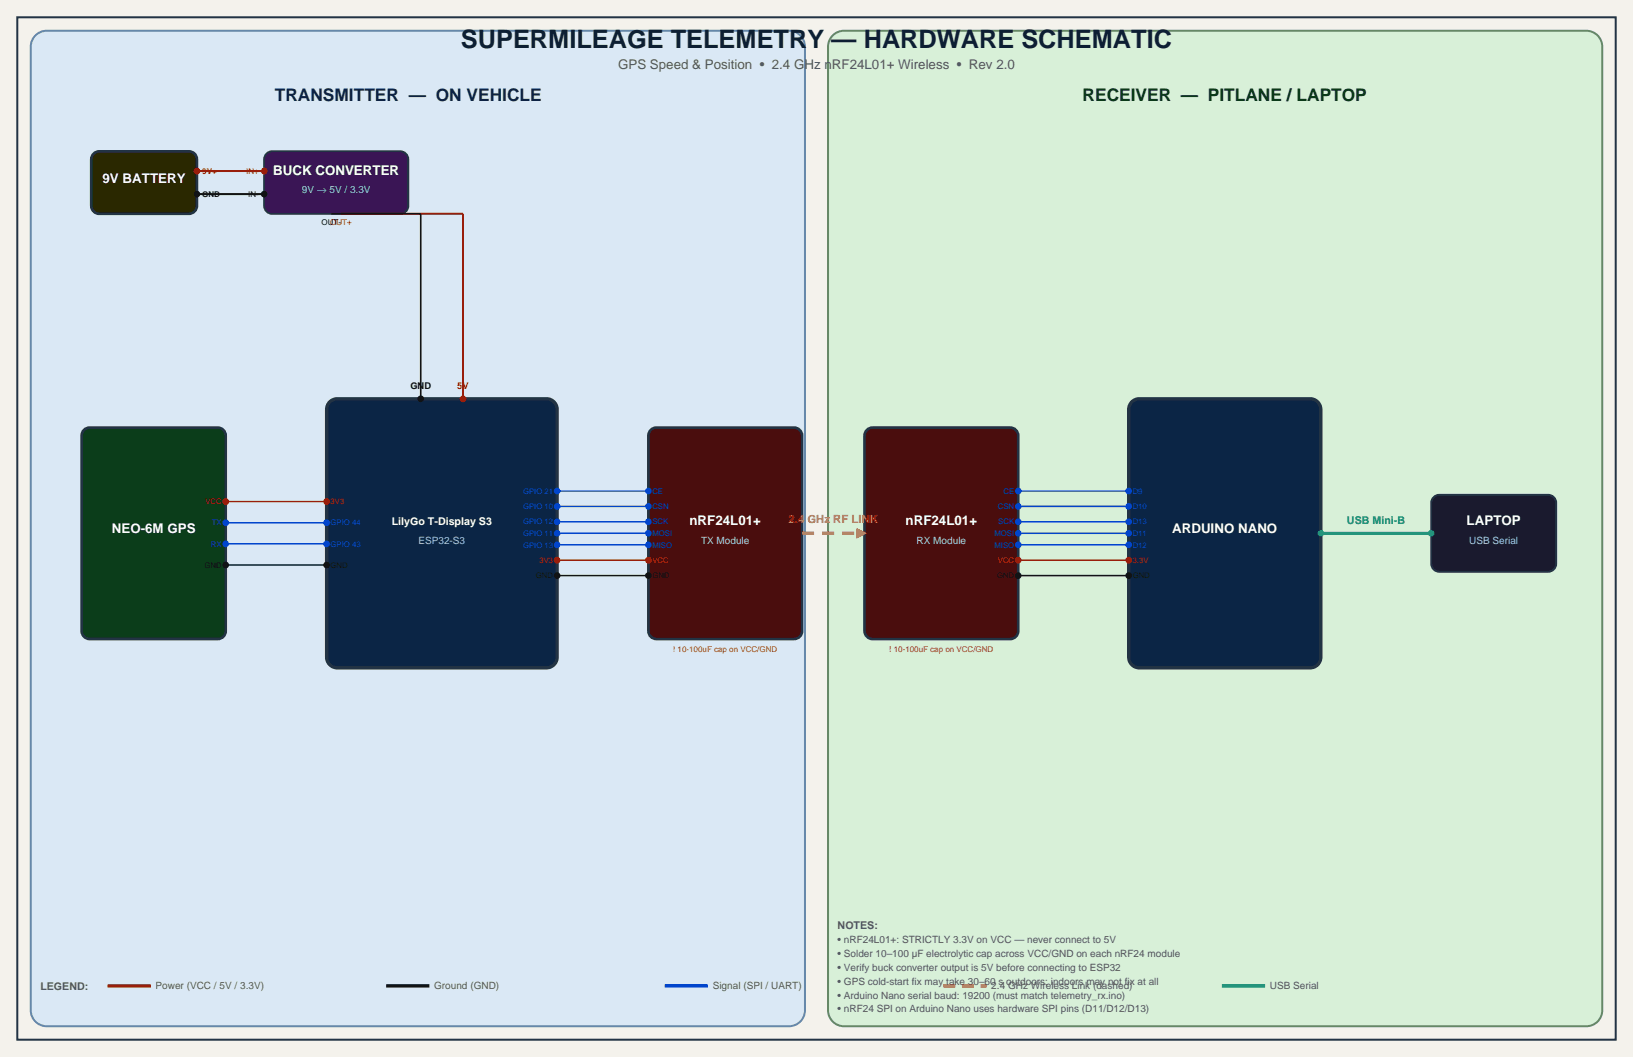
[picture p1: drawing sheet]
<svg xmlns="http://www.w3.org/2000/svg" width="432mm" height="279mm" viewBox="0 0 432 279" stroke-linecap="round" stroke-linejoin="round" font-family="sans-serif">
<path d="M0 0h431.8v279.4h-431.8z" fill-rule="evenodd" fill="#f4f2ec"/>
<path d="M9.1 9.6a4.2 4.2 0 0 1 3.3-1.5h196.2a4.2 4.2 0 0 1 4.3 4.3v254.6a4.2 4.2 0 0 1-4.3 4.3h-196.2a4.2 4.2 0 0 1-4.3-4.3v-254.6a4.2 4.2 0 0 1 1-2.8z" fill-rule="evenodd" fill="#dae8f5" stroke="#68a" stroke-width=".53"/>
<path d="M219.9 9.6a4.2 4.2 0 0 1 3.3-1.5h196.2a4.2 4.2 0 0 1 4.3 4.3v254.6a4.2 4.2 0 0 1-4.3 4.3h-196.2a4.2 4.2 0 0 1-4.3-4.3v-254.6a4.2 4.2 0 0 1 1-2.8z" fill-rule="evenodd" fill="#d8f0d8" stroke="#686" stroke-width=".53"/>
<path d="M24.7 40.6l1-.5 .5-.1h23.8a2.12 2.12 0 0 1 2.1 2.1v12.3a2.12 2.12 0 0 1-2.1 2.1h-23.8a2.12 2.12 0 0 1-2.1-2.1v-12.3l.1-.5z" fill-rule="evenodd" fill="#2a2800" stroke="#234" stroke-width=".71" stroke-linecap="butt"/>
<path d="M70.5 40.6l.9-.5 .6-.1h33.8a2.12 2.12 0 0 1 2.1 2.1v12.3a2.12 2.12 0 0 1-2.1 2.1h-33.8a2.12 2.12 0 0 1-2.2-2.1v-12.3l.1-.5z" fill-rule="evenodd" fill="#3a1555" stroke="#234" stroke-width=".53"/>
<path d="M87.4 106l1.1-.5 .7-.1h55.3a2.82 2.82 0 0 1 2.8 2.8v65.5a2.82 2.82 0 0 1-2.8 2.8h-55.3a2.82 2.82 0 0 1-2.8-2.8v-65.5a2.82 2.82 0 0 1 1-2.2z" fill-rule="evenodd" fill="#0b2545" stroke="#234" stroke-width=".88" stroke-linecap="butt"/>
<path d="M22.2 113.6l.9-.5 .6-.1h33.9a2.12 2.12 0 0 1 2.1 2.1v51.7a2.12 2.12 0 0 1-2.1 2.1h-33.9a2.12 2.12 0 0 1-2.1-2.1v-51.7l.1-.5z" fill-rule="evenodd" fill="#0b3d1a" stroke="#234" stroke-width=".71" stroke-linecap="butt"/>
<g fill="#4a0d0d" stroke="#234" stroke-width=".71" stroke-linecap="butt">
<path d="M172.1 113.6l.9-.5 .6-.1h36.4a2.12 2.12 0 0 1 2.1 2.1v51.7a2.12 2.12 0 0 1-2.1 2.1h-36.4a2.12 2.12 0 0 1-2.2-2.1v-51.7l.1-.5z" fill-rule="evenodd"/>
<path d="M229.2 113.6l1-.5 .5-.1h36.4a2.12 2.12 0 0 1 2.1 2.1v51.7a2.12 2.12 0 0 1-2.1 2.1h-36.4a2.12 2.12 0 0 1-2.1-2.1v-51.7l.1-.5z" fill-rule="evenodd"/>
</g>
<path d="M299.5 106l1.1-.5 .7-.1h45.1a2.82 2.82 0 0 1 2.8 2.8v65.5a2.82 2.82 0 0 1-2.8 2.8h-45.1a2.82 2.82 0 0 1-2.9-2.8v-65.5a2.82 2.82 0 0 1 1.1-2.2z" fill-rule="evenodd" fill="#0b2545" stroke="#234" stroke-width=".88" stroke-linecap="butt"/>
<path d="M379.1 131.4l.9-.5 .6-.1h28.8a2.12 2.12 0 0 1 2.1 2.1v16.1a2.12 2.12 0 0 1-2.1 2.1h-28.8a2.12 2.12 0 0 1-2.1-2.1v-16.1v-.5z" fill-rule="evenodd" fill="#1a1a2e" stroke="#234" stroke-width=".53"/>
<path d="M52.1 45.2h17.7" fill="none" stroke="#c20" stroke-width=".53"/>
<g fill="#c20">
<circle cx="52.1" cy="45.2" r=".88"/>
<circle cx="69.8" cy="45.2" r=".88"/>
</g>
<path d="M52.1 51.3h17.7" fill="none" stroke="#111" stroke-width=".53"/>
<g fill="#111">
<circle cx="52.1" cy="51.3" r=".88"/>
<circle cx="69.8" cy="51.3" r=".88"/>
</g>
<path d="M90.2 56.5h32.2v48.9" fill="none" stroke="#c20" stroke-width=".53"/>
<circle cx="122.4" cy="105.4" r=".88" fill="#c20"/>
<path d="M87.6 56.5h23.7v48.9" fill="none" stroke="#111" stroke-width=".42"/>
<circle cx="111.3" cy="105.4" r=".88" fill="#111"/>
<path d="M59.7 132.6h26.7" fill="none" stroke="#c20" stroke-width=".39"/>
<g fill="#c20">
<circle cx="59.7" cy="132.6" r=".88"/>
<circle cx="86.4" cy="132.6" r=".88"/>
</g>
<path d="M59.7 138.2h26.7" fill="none" stroke="#04c" stroke-width=".39"/>
<g fill="#04c">
<circle cx="59.7" cy="138.2" r=".88"/>
<circle cx="86.4" cy="138.2" r=".88"/>
</g>
<path d="M59.7 143.8h26.7" fill="none" stroke="#04c" stroke-width=".39"/>
<g fill="#04c">
<circle cx="59.7" cy="143.8" r=".88"/>
<circle cx="86.4" cy="143.8" r=".88"/>
</g>
<path d="M59.7 149.4h26.7" fill="none" stroke="#111" stroke-width=".39"/>
<g fill="#111">
<circle cx="59.7" cy="149.4" r=".88"/>
<circle cx="86.4" cy="149.4" r=".88"/>
</g>
<path d="M147.3 129.8h24.1" fill="none" stroke="#04c" stroke-width=".39"/>
<g fill="#04c">
<circle cx="147.3" cy="129.8" r=".88"/>
<circle cx="171.4" cy="129.8" r=".88"/>
</g>
<path d="M147.3 133.9h24.1" fill="none" stroke="#04c" stroke-width=".39"/>
<g fill="#04c">
<circle cx="147.3" cy="133.9" r=".88"/>
<circle cx="171.4" cy="133.9" r=".88"/>
</g>
<path d="M147.3 137.9h24.1" fill="none" stroke="#04c" stroke-width=".39"/>
<g fill="#04c">
<circle cx="147.3" cy="137.9" r=".88"/>
<circle cx="171.4" cy="137.9" r=".88"/>
</g>
<path d="M147.3 141h24.1" fill="none" stroke="#04c" stroke-width=".39"/>
<g fill="#04c">
<circle cx="147.3" cy="141" r=".88"/>
<circle cx="171.4" cy="141" r=".88"/>
</g>
<path d="M147.3 144h24.1" fill="none" stroke="#04c" stroke-width=".39"/>
<g fill="#04c">
<circle cx="147.3" cy="144" r=".88"/>
<circle cx="171.4" cy="144" r=".88"/>
</g>
<path d="M147.3 148.1h24.1" fill="none" stroke="#c20" stroke-width=".39"/>
<g fill="#c20">
<circle cx="147.3" cy="148.1" r=".88"/>
<circle cx="171.4" cy="148.1" r=".88"/>
</g>
<path d="M147.3 152.1h24.1" fill="none" stroke="#111" stroke-width=".39"/>
<g fill="#111">
<circle cx="147.3" cy="152.1" r=".88"/>
<circle cx="171.4" cy="152.1" r=".88"/>
</g>
<path d="M212.1 141h16.5" fill="none" stroke="#e07010" stroke-width=".88" stroke-dasharray="3.2 2.1" stroke-linecap="butt"/>
<path d="M226.5 139.6l2.8 1.4-2.8 1.4z" fill="#e07010"/>
<path d="M269.2 129.8h29.2" fill="none" stroke="#04c" stroke-width=".39"/>
<g fill="#04c">
<circle cx="269.2" cy="129.8" r=".88"/>
<circle cx="298.4" cy="129.8" r=".88"/>
</g>
<path d="M269.2 133.9h29.2" fill="none" stroke="#04c" stroke-width=".39"/>
<g fill="#04c">
<circle cx="269.2" cy="133.9" r=".88"/>
<circle cx="298.4" cy="133.9" r=".88"/>
</g>
<path d="M269.2 137.9h29.2" fill="none" stroke="#04c" stroke-width=".39"/>
<g fill="#04c">
<circle cx="269.2" cy="137.9" r=".88"/>
<circle cx="298.4" cy="137.9" r=".88"/>
</g>
<path d="M269.2 141h29.2" fill="none" stroke="#04c" stroke-width=".39"/>
<g fill="#04c">
<circle cx="269.2" cy="141" r=".88"/>
<circle cx="298.4" cy="141" r=".88"/>
</g>
<path d="M269.2 144h29.2" fill="none" stroke="#04c" stroke-width=".39"/>
<g fill="#04c">
<circle cx="269.2" cy="144" r=".88"/>
<circle cx="298.4" cy="144" r=".88"/>
</g>
<path d="M269.2 148.1h29.2" fill="none" stroke="#c20" stroke-width=".39"/>
<g fill="#c20">
<circle cx="269.2" cy="148.1" r=".88"/>
<circle cx="298.4" cy="148.1" r=".88"/>
</g>
<path d="M269.2 152.1h29.2" fill="none" stroke="#111" stroke-width=".39"/>
<g fill="#111">
<circle cx="269.2" cy="152.1" r=".88"/>
<circle cx="298.4" cy="152.1" r=".88"/>
</g>
<path d="M349.2 141h29.3" fill="none" stroke="#094" stroke-width=".78" stroke-linecap="butt"/>
<g fill="#094">
<circle cx="349.2" cy="141" r=".88"/>
<circle cx="378.5" cy="141" r=".88"/>
</g>
<path d="M28.4 260.6h11.5" fill="none" stroke="#c20" stroke-width=".88" stroke-linecap="butt"/>
<path d="M102.1 260.6h11.4" fill="none" stroke="#111" stroke-width=".88" stroke-linecap="butt"/>
<path d="M175.8 260.6h11.4" fill="none" stroke="#04c" stroke-width=".88" stroke-linecap="butt"/>
<path d="M249.4 260.6h11.5" fill="none" stroke="#e07010" stroke-width=".88" stroke-dasharray="3.2 1.8" stroke-linecap="butt"/>
<path d="M323.1 260.6h11.4" fill="none" stroke="#094" stroke-width=".88" stroke-linecap="butt"/>
<path d="M4.6 4.6h422.6v270.2h-422.6z" fill="none" stroke="#234" stroke-width=".53"/>
<text font-size="6.7" fill="#0d1f33" x="121.9" y="12.7">SUPERMILEAGE TELEMETRY — HARDWARE SCHEMATIC</text>
<text font-size="4.6" fill="#0d2244" x="72.7" y="26.7">TRANSMITTER — ON VEHICLE</text>
<text font-size="4.6" fill="#0d3311" x="286.3" y="26.7">RECEIVER — PITLANE / LAPTOP</text>
<text font-size="3.5" fill="#555" x="163.4" y="18.3">GPS Speed &amp; Position • 2.4 GHz nRF24L01+ Wireless • Rev 2.0</text>
<g font-size="3.5" fill="#fff">
<text x="72.2" y="46.1">BUCK CONVERTER</text>
<text x="27.1" y="48.3">9V BATTERY</text>
<text x="29.6" y="141">NEO-6M GPS</text>
<text x="182.3" y="138.9">nRF24L01+</text>
<text x="239.5" y="138.9">nRF24L01+</text>
<text x="309.9" y="141">ARDUINO NANO</text>
<text x="387.8" y="138.9">LAPTOP</text>
</g>
<text font-size="3" fill="#e07010" x="208.5" y="138.1">2.4 GHz RF LINK</text>
<text font-size="2.8" fill="#fff" x="103.6" y="138.9">LilyGo T-Display S3</text>
<text font-size="2.8" fill="#094" x="356.2" y="138.4">USB Mini-B</text>
<g font-size="2.8" fill="#555">
<text x="221.5" y="245.6">NOTES:</text>
<text x="10.7" y="261.6">LEGEND:</text>
</g>
<g font-size="2.6" fill="#ace">
<text x="79.8" y="51.1">9V → 5V / 3.3V</text>
<text x="110.7" y="143.8">ESP32-S3</text>
<text x="185.4" y="143.8">TX Module</text>
<text x="242.4" y="143.8">RX Module</text>
<text x="388.5" y="143.8">USB Serial</text>
</g>
<g font-size="2.6" fill="#555">
<text x="221.5" y="249.2">• nRF24L01+: STRICTLY 3.3V on VCC — never connect to 5V</text>
<text x="221.5" y="252.9">• Solder 10–100 µF electrolytic cap across VCC/GND on each nRF24 module</text>
<text x="221.5" y="256.6">• Verify buck converter output is 5V before connecting to ESP32</text>
<text x="41.1" y="261.5">Power (VCC / 5V / 3.3V)</text>
<text x="114.8" y="261.5">Ground (GND)</text>
<text x="188.5" y="261.5">Signal (SPI / UART)</text>
<text x="221.5" y="260.3">• GPS cold-start fix may take 30–60 s outdoors; indoors may not fix at all</text>
<text x="221.5" y="263.9">• Arduino Nano serial baud: 19200 (must match telemetry_rx.ino)</text>
<text x="262.1" y="261.5">2.4 GHz Wireless Link (dashed)</text>
<text x="335.8" y="261.5">USB Serial</text>
<text x="221.5" y="267.6">• nRF24 SPI on Arduino Nano uses hardware SPI pins (D11/D12/D13)</text>
</g>
<text font-size="2.5" fill="#111" x="108.5" y="102.7">GND</text>
<text font-size="2.5" fill="#c20" x="120.9" y="102.7">5V</text>
<g font-size="2.1" fill="#c20">
<text x="53.5" y="46">9V+</text>
<text x="65.1" y="46">IN+</text>
<text x="87.3" y="59.4">OUT+</text>
</g>
<g font-size="2.1" fill="#111">
<text x="53.5" y="52">GND</text>
<text x="65.6" y="52">IN-</text>
<text x="85" y="59.4">OUT-</text>
</g>
<g font-size="2.1" fill="#a40">
<text x="178" y="172.5">! 10-100uF cap on VCC/GND</text>
<text x="235.2" y="172.5">! 10-100uF cap on VCC/GND</text>
</g>
<g font-size="2" fill="#04c">
<text x="138.3" y="130.5">GPIO 21</text>
<text x="172.5" y="130.5">CE</text>
<text x="265.3" y="130.5">CE</text>
<text x="299.5" y="130.5">D9</text>
<text x="138.3" y="134.6">GPIO 10</text>
<text x="172.5" y="134.6">CSN</text>
<text x="263.9" y="134.6">CSN</text>
<text x="299.5" y="134.6">D10</text>
<text x="56" y="138.9">TX</text>
<text x="87.4" y="138.9">GPIO 44</text>
<text x="138.3" y="138.6">GPIO 12</text>
<text x="138.3" y="141.7">GPIO 11</text>
<text x="172.5" y="138.6">SCK</text>
<text x="172.5" y="141.7">MOSI</text>
<text x="263" y="141.7">MOSI</text>
<text x="264" y="138.6">SCK</text>
<text x="299.5" y="138.6">D13</text>
<text x="299.5" y="141.7">D11</text>
<text x="55.8" y="144.5">RX</text>
<text x="87.4" y="144.5">GPIO 43</text>
<text x="138.3" y="144.7">GPIO 13</text>
<text x="172.5" y="144.7">MISO</text>
<text x="263" y="144.7">MISO</text>
<text x="299.5" y="144.7">D12</text>
</g>
<g font-size="2" fill="#c20">
<text x="54.3" y="133.3">VCC</text>
<text x="87.4" y="133.3">3V3</text>
<text x="142.6" y="148.8">3V3</text>
<text x="172.5" y="148.8">VCC</text>
<text x="263.9" y="148.8">VCC</text>
<text x="299.5" y="148.8">3.3V</text>
</g>
<g font-size="2" fill="#111">
<text x="87.4" y="150.1">GND</text>
<text x="141.7" y="152.9">GND</text>
<text x="172.5" y="152.9">GND</text>
<text x="263.6" y="152.9">GND</text>
<text x="299.5" y="152.9">GND</text>
</g>
</svg>
